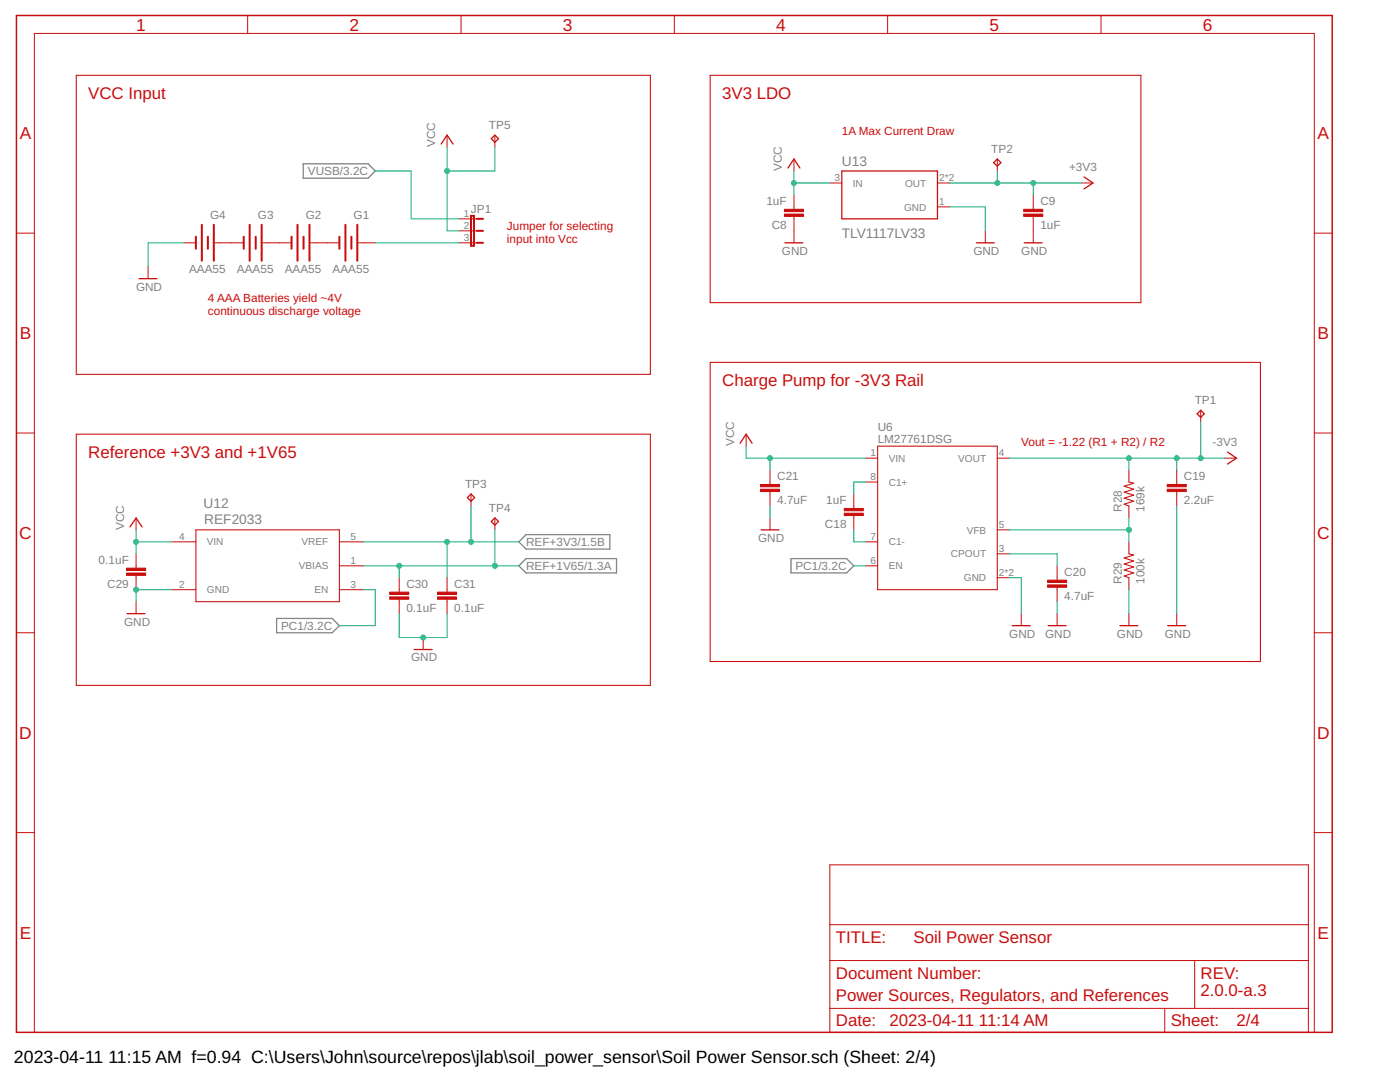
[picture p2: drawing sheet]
<svg xmlns="http://www.w3.org/2000/svg" width="279mm" height="216mm" viewBox="0 0 279 216" stroke-linecap="round" stroke-linejoin="round" font-family="sans-serif">
<path d="M60.5 32.7h13l1.4 1.4-1.4 1.5h-13zM103.5 108.1l1.5-1.4h16.7v2.9h-16.7zM103.5 112.9l1.5-1.4h18v2.8h-18zM157.9 111.5h11.1l1.4 1.4-1.4 1.4h-11.1zM55.2 123.4h11.1l1.4 1.4-1.4 1.5h-11.1z" fill="none" stroke="#808080" stroke-width=".25"/>
<path d="M15.2 15h114.6v59.7h-114.6zM141.7 15h86v45.4h-86zM141.7 72.3h109.8v59.7h-109.8zM15.2 86.6h114.6v50.2h-114.6zM175.2 89h23.8v28.7h-23.8zM225.3 96.2l1 .2-2 .6 2 .6-2 .6 2 .6-2 .6 2 .6-2 .6 1 .4M39.1 105.7h28.6v14.4h-28.6zM225.3 110.5l1 .2-2 .6 2 .7-2 .5 2 .6-2 .6 2 .6-2 .6 1 .4" fill="none" stroke="#c90d0c" stroke-width=".21"/>
<g fill="none" stroke="#c90d0c" stroke-width=".2">
<path d="M49.4 3.1v3.6M92 3.1v3.6M134.6 3.1v3.6M177.1 3.1v3.6M219.7 3.1v3.6M89.2 27v2.3M98.8 27v2.3M158.5 31.7v2.4M158.5 38.9v2.9M165.6 36.5h2.4M187.1 36.5h2.4M199 31.7v2.4"/>
<path d="M206.2 38.9v2.9M215.8 36.5h2.3M3.3 46.5h3.6M29.5 53.2v2.4M36.7 48.5h2.4M42.9 48.5h5.7M52.5 48.5h5.7M62 48.5h5.7M71.6 48.5h3.3M91.6 48.5h3.6M91.6 46.1h3.6M91.6 43.7h3.6"/>
<path d="M158.5 43.2v5.3M187.1 41.3h2.4M196.6 46.1v2.4M206.2 43.2v5.3M262.3 46.5h3.6M3.3 86.4h3.6M94 98.6v2.4M148.9 86.6v2.4M153.7 93.8v2.9M153.7 98.1v2.9M170.4 98.6v2.8M172.8 91.4h2.4"/>
<path d="M172.8 96.2h2.4M199 91.4h2.4M225.3 93.8v2.4M234.8 93.8v2.9M234.8 98.1v2.9M239.6 81.9v2.3M244.4 91.4h2.4M262.3 86.4h3.6M27.2 103.4v2.3M27.2 110.5v2.9M27.2 114.8v2.9M34.3 117.7h4.8"/>
<path d="M34.3 108.1h4.8M67.7 112.9h4.8M67.7 117.7h4.8M67.7 108.1h4.8M79.7 115.3v2.9M79.7 119.6v2.8M89.2 115.3v2.9M89.2 119.6v2.8M98.8 103.4v2.3M153.7 103.4v2.3M170.4 102.9v2.8M172.8 112.9h2.4"/>
<path d="M172.8 108.1h2.4M199 115.3h2.4M199 105.7h2.4M199 110.5h2.4M211 112.9v2.9M211 117.2v2.9M225.3 101v2.4M225.3 108.1v2.4M225.3 115.3v2.4M3.3 126.3h3.6M27.2 120.1v2.3M84.5 127.2v2.4"/>
<path d="M203.8 122.4v2.4M211 122.4v2.4M225.3 122.4v2.4M234.8 122.4v2.4M262.3 126.3h3.6M3.3 166.1h3.6M165.6 172.6h95.5v33.4h-95.5zM262.3 166.1h3.6M165.6 191.7h95.5M165.6 184.5h95.5M238.4 191.7v9.5M6.9 206v-199.3h255.4v199.3"/>
<path d="M165.6 201.2h95.5M232.5 201.2v4.8"/>
</g>
<g fill="none" stroke="#c90d0c" stroke-width=".25">
<path d="M88 28.7l1.2-1.7 1.2 1.7M98 27.7l.8-.7 .7 .7-.7 .7zM157.2 33.5l1.3-1.8 1.1 1.8M168 34.1h19.1v9.6h-19.1zM198.3 32.4l.7-.7 .7 .7-.7 .8zM216.3 35.3l1.8 1.2-1.8 1.2M27.7 55.6h3.6M156.7 48.5h3.5M194.9 48.5h3.5M204.4 48.5h3.6M93.3 99.3l.7-.7 .7 .7-.7 .7zM147.7 88.4l1.2-1.8 1.2 1.8"/>
<path d="M238.9 82.6l.7-.7 .7 .7-.7 .7zM245 90.2l1.8 1.2-1.8 1.2M26 105.1l1.2-1.7 1.1 1.7M98 104.1l.8-.7 .7 .7-.7 .7zM151.9 105.7h3.6M25.4 122.4h3.5M82.7 129.6h3.5M202 124.8h3.6M209.2 124.8h3.6M223.5 124.8h3.6M233 124.8h3.6"/>
</g>
<g fill="#c90d0c" stroke="#c90d0c" stroke-width=".2">
<path d="M25.3 113.4h3.8v.4h-3.8z"/>
<path d="M25.3 114.3h3.8v.5h-3.8z"/>
<path d="M77.8 119.1h3.8v.5h-3.8z"/>
<path d="M77.8 118.2h3.8v.4h-3.8z"/>
<path d="M87.3 119.1h3.8v.5h-3.8z"/>
<path d="M87.3 118.2h3.8v.4h-3.8z"/>
<path d="M204.3 42.7h3.8v.5h-3.8z"/>
<path d="M204.3 41.8h3.8v.4h-3.8z"/>
<path d="M156.5 41.8h3.9v.4h-3.9z"/>
<path d="M156.5 42.7h3.9v.5h-3.9z"/>
<path d="M168.5 101.5h3.8v.4h-3.8z"/>
<path d="M168.5 102.4h3.8v.5h-3.8z"/>
<path d="M232.9 97.6h3.8v.5h-3.8z"/>
<path d="M232.9 96.7h3.8v.4h-3.8z"/>
<path d="M209.1 116.7h3.8v.5h-3.8z"/>
<path d="M209.1 115.8h3.8v.4h-3.8z"/>
<path d="M151.8 97.6h3.8v.5h-3.8z"/>
<path d="M151.8 96.7h3.8v.4h-3.8z"/>
</g>
<g fill="none" stroke="#c90d0c" stroke-width=".4">
<path d="M39.1 47.2v2.4M40.3 44.9v7.1M41.5 47.2v2.4M42.7 44.9v7.1M48.6 47.2v2.4M49.8 44.9v7.1M51 47.2v2.4M52.2 44.9v7.1M58.2 47.2v2.4M59.4 44.9v7.1M60.6 47.2v2.4M61.8 44.9v7.1"/>
<path d="M67.7 47.2v2.4M68.9 44.9v7.1M70.1 47.2v2.4M71.3 44.9v7.1M94 43.1h.6v5.9h-.6zM95.2 48.5h1.2M95.2 46.1h1.2M95.2 43.7h1.2"/>
</g>
<path d="M3.3 3.1h262.6v202.9h-262.6z" fill="none" stroke="#c90d0c" stroke-width=".3"/>
<g fill="none" stroke="#0dab76" stroke-width=".2">
<path d="M74.9 34.1h7.2v9.6h9.5M89.2 29.3v16.8h2.4M98.8 29.3v4.8h-9.6M158.5 36.5h7.1M158.5 34.1v4.8M189.5 36.5h26.3M199 34.1v2.4M206.2 36.5v2.4M36.7 48.5h-7.2v4.7M74.9 48.5h16.7M189.5 41.3h7.1v4.8M148.9 89v2.4h23.9"/>
<path d="M153.7 91.4v2.4M172.8 96.2h-2.4v2.4M201.4 91.4h43M225.3 91.4v2.4M234.8 91.4v2.4M239.6 84.2v7.2M27.2 105.7v4.8M27.2 108.1h7.1M34.3 117.7h-7.1v2.4M72.5 117.7h2.4v7.1h-7.2M72.5 108.1h31M72.5 112.9h31"/>
<path d="M79.7 112.9v2.4M89.2 108.1v7.2M94 101v7.1M98.8 105.7v7.2M153.7 101v2.4M170.4 105.7v2.4h2.4M170.4 112.9h2.4M201.4 115.3h2.4v7.1M201.4 110.5h9.6v2.4M201.4 105.7h23.9M225.3 103.4v4.7M225.3 117.7v4.7"/>
<path d="M234.8 101v21.4M79.7 122.4v4.8h9.5v-4.8M211 120.1v2.3"/>
</g>
<g fill="#0dab76" stroke="#0dab76" stroke-width=".2">
<circle cx="206.2" cy="36.5" r=".49"/>
<circle cx="199" cy="36.5" r=".49"/>
<circle cx="27.2" cy="117.7" r=".49"/>
<circle cx="84.5" cy="127.2" r=".49"/>
<circle cx="27.2" cy="108.1" r=".49"/>
<circle cx="89.2" cy="34.1" r=".49"/>
<circle cx="158.5" cy="36.5" r=".49"/>
<circle cx="153.7" cy="91.4" r=".49"/>
<circle cx="225.3" cy="91.4" r=".49"/>
<circle cx="234.8" cy="91.4" r=".49"/>
<circle cx="239.6" cy="91.4" r=".49"/>
<circle cx="89.2" cy="108.1" r=".49"/>
<circle cx="94" cy="108.1" r=".49"/>
<circle cx="79.7" cy="112.9" r=".49"/>
<circle cx="98.8" cy="112.9" r=".49"/>
<circle cx="225.3" cy="105.7" r=".49"/>
</g>
<g font-size="3.5" fill="#c90d0c">
<text x="27.2" y="6.1">1</text>
<text x="69.8" y="6.1">2</text>
<text x="112.3" y="6.1">3</text>
<text x="154.9" y="6.1">4</text>
<text x="197.5" y="6.1">5</text>
<text x="240.1" y="6.1">6</text>
<text x="3.9" y="27.8">A</text>
<text x="262.9" y="27.8">A</text>
<text x="3.9" y="67.7">B</text>
<text x="262.9" y="67.7">B</text>
<text x="3.8" y="107.6">C</text>
<text x="262.8" y="107.6">C</text>
<text x="3.8" y="147.4">D</text>
<text x="262.8" y="147.4">D</text>
<text x="3.9" y="187.3">E</text>
<text x="262.9" y="187.3">E</text>
</g>
<g font-size="3.5">
<text x="2.8" y="212.1">2023-04-11</text>
<text x="21.6" y="212.1">11:15 AM f=0.94 C:\Users\John\source\repos\jlab\soil_power_sensor\Soil Power Sensor.sch (Sheet: 2/4)</text>
</g>
<g font-size="3.4" fill="#c90d0c">
<text x="17.6" y="19.8">VCC Input</text>
<text x="144.1" y="19.8">3V3 LDO</text>
<text x="144.1" y="77.1">Charge Pump for -3V3 Rail</text>
<text x="17.6" y="91.4">Reference +3V3 and +1V65</text>
<text x="166.8" y="188.1">TITLE:</text>
<text x="182.3" y="188.1">Soil Power Sensor</text>
<text x="166.8" y="195.3">Document Number:</text>
<text x="239.6" y="195.3">REV:</text>
<text x="166.8" y="199.8">Power Sources, Regulators, and References</text>
<text x="239.6" y="198.8">2.0.0-a.3</text>
<text x="166.8" y="204.8">Date:</text>
<text x="177.5" y="204.8">2023-04-11</text>
<text x="195.4" y="204.8">11:14 AM</text>
<text x="233.6" y="204.8">Sheet:</text>
<text x="246.8" y="204.8">2/4</text>
</g>
<g font-size="2.8" fill="#808080">
<text x="168" y="33.2">U13</text>
<text x="168" y="47.4">TLV1117LV33</text>
<text x="40.6" y="101.5">U12</text>
<text x="40.7" y="104.6">REF2033</text>
</g>
<g font-size="2.3" fill="#808080">
<text x="86.8" y="29.3" transform="rotate(-90 86.8 29.3)">VCC</text>
<text x="97.6" y="25.8">TP5</text>
<text x="61.4" y="35">VUSB/3.2C</text>
<text x="156.1" y="34.1" transform="rotate(-90 156.1 34.1)">VCC</text>
<text x="197.8" y="30.5">TP2</text>
<text x="213.4" y="34.1">+3V3</text>
<text x="153" y="40.9">1uF</text>
<text x="207.6" y="40.9">C9</text>
<text x="41.9" y="43.7">G4</text>
<text x="51.5" y="43.7">G3</text>
<text x="61" y="43.7">G2</text>
<text x="70.6" y="43.7">G1</text>
<text x="94" y="42.5">JP1</text>
<text x="154" y="45.7">C8</text>
<text x="207.6" y="45.7">1uF</text>
<text x="156.1" y="50.8">GND</text>
<text x="194.3" y="50.8">GND</text>
<text x="203.8" y="50.8">GND</text>
<text x="27.2" y="58">GND</text>
<text x="37.7" y="54.4">AAA55</text>
<text x="47.3" y="54.4">AAA55</text>
<text x="56.8" y="54.4">AAA55</text>
<text x="66.4" y="54.4">AAA55</text>
<text x="238.4" y="80.7">TP1</text>
<text x="146.5" y="89" transform="rotate(-90 146.5 89)">VCC</text>
<text x="175.2" y="88.3">LM27761DSG</text>
<text x="175.2" y="85.9">U6</text>
<text x="242" y="89">-3V3</text>
<text x="155.1" y="95.8">C21</text>
<text x="236.3" y="95.8">C19</text>
<text x="92.8" y="97.4">TP3</text>
<text x="155.1" y="100.6">4.7uF</text>
<text x="164.9" y="100.6">1uF</text>
<text x="236.3" y="100.6">2.2uF</text>
<text x="24.8" y="105.7" transform="rotate(-90 24.8 105.7)">VCC</text>
<text x="97.6" y="102.2">TP4</text>
<text x="164.6" y="105.4">C18</text>
<text x="223.9" y="102.2" transform="rotate(-90 223.9 102.2)">R28</text>
<text x="228.4" y="102.2" transform="rotate(-90 228.4 102.2)">169k</text>
<text x="19.7" y="112.5">0.1uF</text>
<text x="105" y="109">REF+3V3/1.5B</text>
<text x="105" y="113.7">REF+1V65/1.3A</text>
<text x="151.3" y="108.1">GND</text>
<text x="158.8" y="113.7">PC1/3.2C</text>
<text x="21.4" y="117.3">C29</text>
<text x="81.1" y="117.3">C30</text>
<text x="90.7" y="117.3">C31</text>
<text x="212.4" y="119.7">4.7uF</text>
<text x="212.4" y="114.9">C20</text>
<text x="223.9" y="116.5" transform="rotate(-90 223.9 116.5)">R29</text>
<text x="228.4" y="116.5" transform="rotate(-90 228.4 116.5)">100k</text>
<text x="24.8" y="124.8">GND</text>
<text x="56.1" y="125.7">PC1/3.2C</text>
<text x="81.1" y="122.1">0.1uF</text>
<text x="90.7" y="122.1">0.1uF</text>
<text x="82.1" y="132">GND</text>
<text x="201.4" y="127.2">GND</text>
<text x="208.6" y="127.2">GND</text>
<text x="222.9" y="127.2">GND</text>
<text x="232.5" y="127.2">GND</text>
</g>
<g font-size="2.3" fill="#c90d0c">
<text x="168" y="27">1A Max Current Draw</text>
<text x="101.2" y="45.9">Jumper for selecting</text>
<text x="101.2" y="48.4">input into Vcc</text>
<text x="41.5" y="60.3">4 AAA Batteries yield ~4V</text>
<text x="41.5" y="62.8">continuous discharge voltage</text>
<text x="203.8" y="89">Vout = -1.22 (R1 + R2) / R2</text>
</g>
<g font-size="2" fill="#808080">
<text x="166.5" y="36.2">3</text>
<text x="170.2" y="37.2">IN</text>
<text x="180.6" y="37.2">OUT</text>
<text x="187.4" y="36.2">2*2</text>
<text x="187.4" y="40.9">1</text>
<text x="92.5" y="43.3">1</text>
<text x="92.5" y="45.7">2</text>
<text x="180.4" y="42">GND</text>
<text x="92.5" y="48.1">3</text>
<text x="173.7" y="91.1">1</text>
<text x="173.7" y="95.9">8</text>
<text x="177.4" y="92.1">VIN</text>
<text x="191.2" y="92.1">VOUT</text>
<text x="199.4" y="91.1">4</text>
<text x="177.4" y="96.9">C1+</text>
<text x="35.8" y="107.8">4</text>
<text x="69.9" y="107.8">5</text>
<text x="173.7" y="107.8">7</text>
<text x="192.9" y="106.5">VFB</text>
<text x="199.4" y="105.4">5</text>
<text x="41.3" y="108.8">VIN</text>
<text x="59.7" y="113.6">VBIAS</text>
<text x="60.2" y="108.8">VREF</text>
<text x="69.9" y="112.6">1</text>
<text x="173.7" y="112.6">6</text>
<text x="177.4" y="113.6">EN</text>
<text x="177.4" y="108.8">C1-</text>
<text x="189.8" y="111.2">CPOUT</text>
<text x="199.4" y="110.2">3</text>
<text x="35.8" y="117.3">2</text>
<text x="41.3" y="118.4">GND</text>
<text x="62.7" y="118.4">EN</text>
<text x="69.9" y="117.3">3</text>
<text x="192.4" y="116">GND</text>
<text x="199.4" y="114.9">2*2</text>
</g>
</svg>
